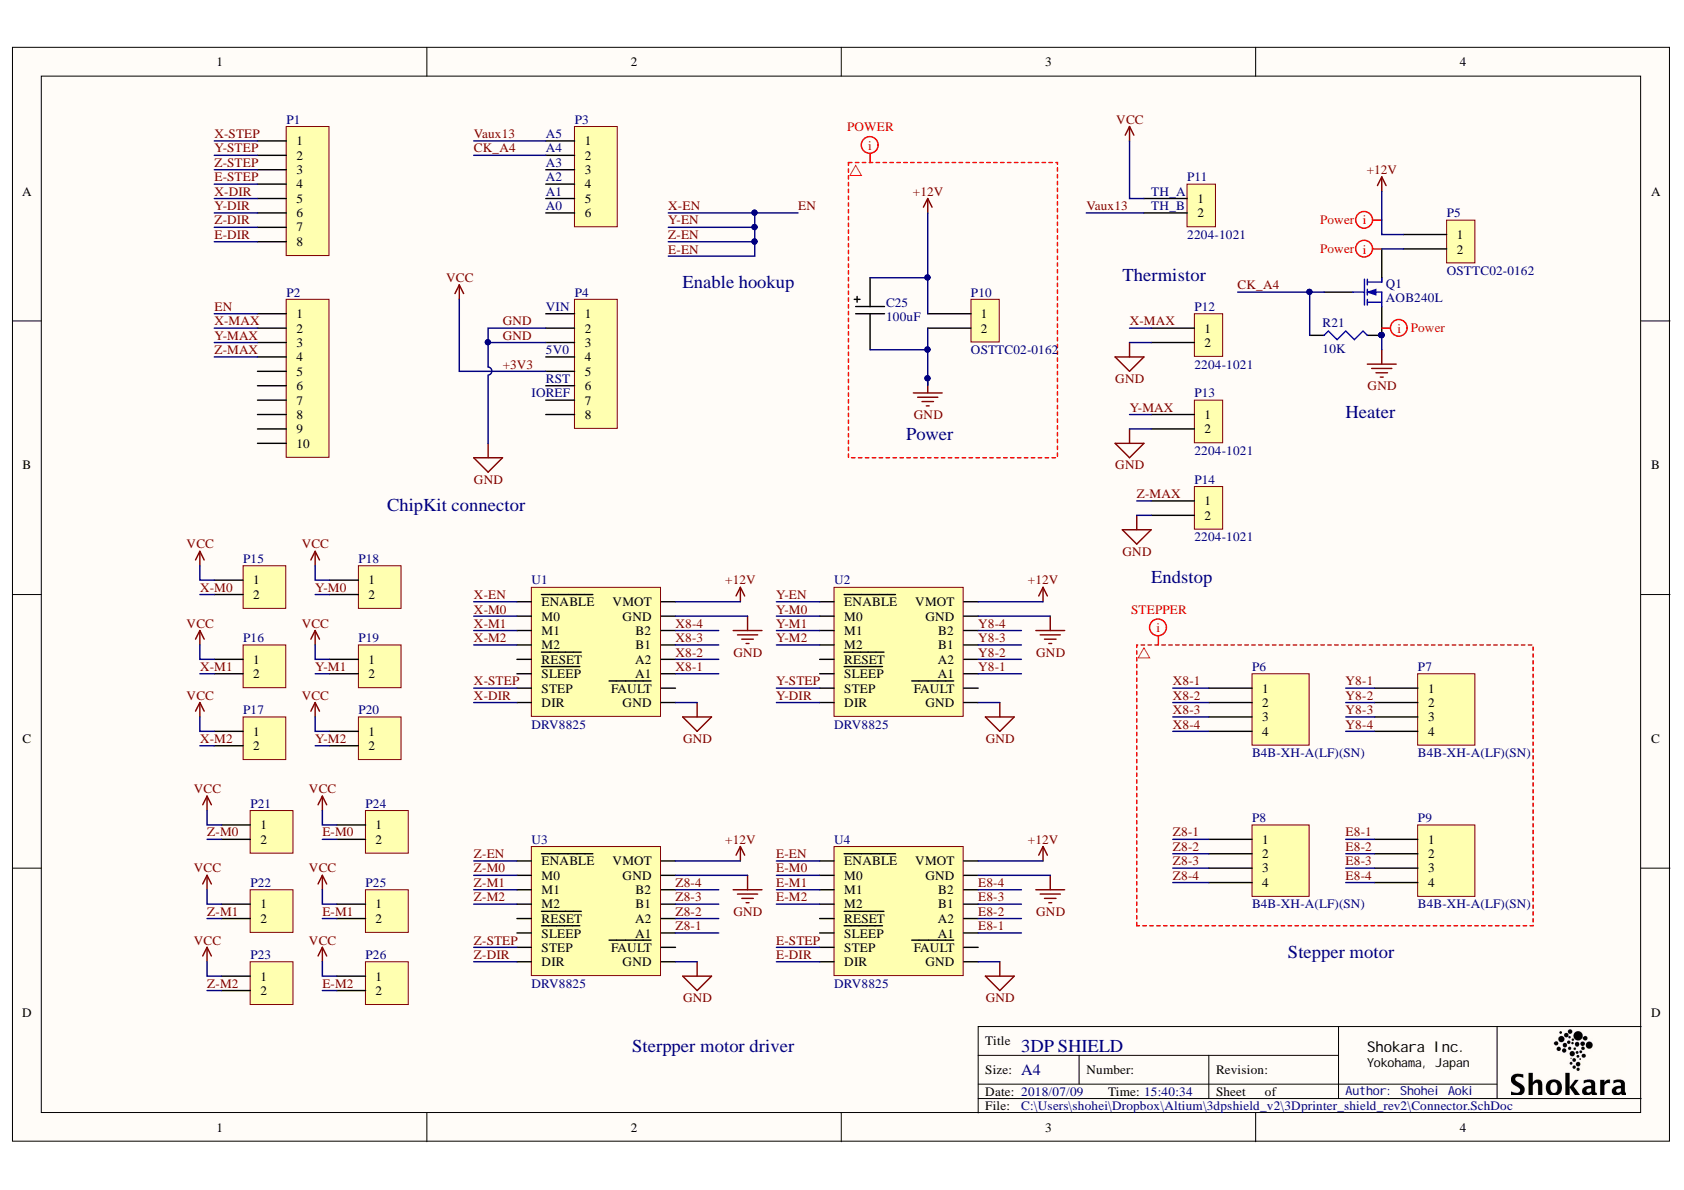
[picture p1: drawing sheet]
# Altium project 3Dprinter_shield.PrjPcb
1 sheet, 33 parts. Net scope: global (net labels, ports and power ports of the same name join across sheets).
Board file: PCB.PcbDoc

## Sheet Connector.SchDoc
size A4; Author: Shohei Aoki; Organization: Shokara Inc.; Address1: Yokohama, Japan

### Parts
C25  Cap_alumi_electrolytic  [EEE-1HA101UP]  (value not drawn)
P1  (no value)  [HDR1X8]
P2  (no value)  [HDR1X10]
P3  (no value)  [HDR1X6]
P4  (no value)  [HDR1X8]
P5  OSTTC02-0162  [OSTTC02-0162]
P6  B4B-XH-A(LF)(SN)  [B4B-XH-A]
P7  B4B-XH-A(LF)(SN)  [B4B-XH-A]
P8  B4B-XH-A(LF)(SN)  [B4B-XH-A]
P9  B4B-XH-A(LF)(SN)  [B4B-XH-A]
P10  OSTTC02-0162  [OSTTC02-0162]
P11  2204-1021  [MOLEX_2204_1021]
P12  2204-1021  [MOLEX_2204_1021]
P13  2204-1021  [MOLEX_2204_1021]
P14  2204-1021  [MOLEX_2204_1021]
P15  Header 2  [HDR1X2]  (value not drawn)
P16  Header 2  [HDR1X2]  (value not drawn)
P17  Header 2  [HDR1X2]  (value not drawn)
P18  Header 2  [HDR1X2]  (value not drawn)
P19  Header 2  [HDR1X2]  (value not drawn)
P20  Header 2  [HDR1X2]  (value not drawn)
P21  Header 2  [HDR1X2]  (value not drawn)
P22  Header 2  [HDR1X2]  (value not drawn)
P23  Header 2  [HDR1X2]  (value not drawn)
P24  Header 2  [HDR1X2]  (value not drawn)
P25  Header 2  [HDR1X2]  (value not drawn)
P26  Header 2  [HDR1X2]  (value not drawn)
Q1  AOB240L  [DPAK254P1524X483-3N]
R21  value 10K  [J1-0603]
U1  DRV8825  [DRV8825]
U2  DRV8825  [DRV8825]
U3  DRV8825  [DRV8825]
U4  DRV8825  [DRV8825]

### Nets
+3V3: P4.5 P11.1 P15.1 P16.1 P17.1 P18.1 P19.1 P20.1 P21.1 P22.1 P23.1 P24.1 P25.1 P26.1  [also labelled VCC]
+12V: C25.2 P5.1 P10.1 U1.VMOT U2.VMOT U3.VMOT U4.VMOT
GND: C25.1 P4.2 P4.3 P10.2 P12.2 P13.2 P14.2 Q1.3(S) R21.2 U1.GND U2.GND U3.GND U4.GND
CK_A4: P3.2 Q1.1(G) R21.1
E8-1: P9.1 U4.A1
E8-2: P9.2 U4.A2
E8-3: P9.3 U4.B1
E8-4: P9.4 U4.B2
E-DIR: P1.8 U4.DIR
E-EN: P2.1 U1.ENABLE(~{ENABLE}) U2.ENABLE(~{ENABLE}) U3.ENABLE(~{ENABLE}) U4.ENABLE(~{ENABLE})  [also labelled EN, X-EN, Y-EN, Z-EN]
E-M0: P24.2 U4.M0
E-M1: P25.2 U4.M1
E-M2: P26.2 U4.M2
E-STEP: P1.4 U4.STEP
Vaux13: P3.1 P11.2
X8-1: P6.1 U1.A1
X8-2: P6.2 U1.A2
X8-3: P6.3 U1.B1
X8-4: P6.4 U1.B2
X-DIR: P1.5 U1.DIR
X-M0: P15.2 U1.M0
X-M1: P16.2 U1.M1
X-M2: P17.2 U1.M2
X-MAX: P2.2 P12.1
X-STEP: P1.1 U1.STEP
Y8-1: P7.1 U2.A1
Y8-2: P7.2 U2.A2
Y8-3: P7.3 U2.B1
Y8-4: P7.4 U2.B2
Y-DIR: P1.6 U2.DIR
Y-M0: P18.2 U2.M0
Y-M1: P19.2 U2.M1
Y-M2: P20.2 U2.M2
Y-MAX: P2.3 P13.1
Y-STEP: P1.2 U2.STEP
Z8-1: P8.1 U3.A1
Z8-2: P8.2 U3.A2
Z8-3: P8.3 U3.B1
Z8-4: P8.4 U3.B2
Z-DIR: P1.7 U3.DIR
Z-M0: P21.2 U3.M0
Z-M1: P22.2 U3.M1
Z-M2: P23.2 U3.M2
Z-MAX: P2.4 P14.1
Z-STEP: P1.3 U3.STEP
NetP5_2: P5.2 Q1.4(D)

Not connected (* = marked no-connect by the designer): P2 5 6 7 8 9 10; P3 3 4 5 6; P4 1 4 6 7 8; Q1 2(NC); U1 FAULT(~{FAULT}) RESET(~{RESET}) SLEEP(~{SLEEP}); U2 FAULT(~{FAULT}) RESET(~{RESET}) SLEEP(~{SLEEP}); U3 FAULT(~{FAULT}) RESET(~{RESET}) SLEEP(~{SLEEP}); U4 FAULT(~{FAULT}) RESET(~{RESET}) SLEEP(~{SLEEP})

### Layout directives
net class Power: (no net found under the mark), +12V, GND, NetP5_2
net class Stepper: E8-1, E8-2, E8-3, E8-4, X8-1, X8-2, X8-3, X8-4, Y8-1, Y8-2, Y8-3, Y8-4, Z8-1, Z8-2, Z8-3, Z8-4

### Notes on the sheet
- (near P3) A5
- (near P3) A4
- (near P3) A3
- (near P3) A2
- (near P3) A1
- (near P3) A0
- (near P11) TH_A
- (near P11) TH_B
- (near P4) VIN
- Enable hookup
- Thermistor
- (near P4) 5V0
- (near P4) IOREF
- (near P4) RST
- Power
- Heater
- ChipKit connector
- (near P14) Endstop
- Stepper motor
- Sterpper motor driver
- 3DP SHIELD
